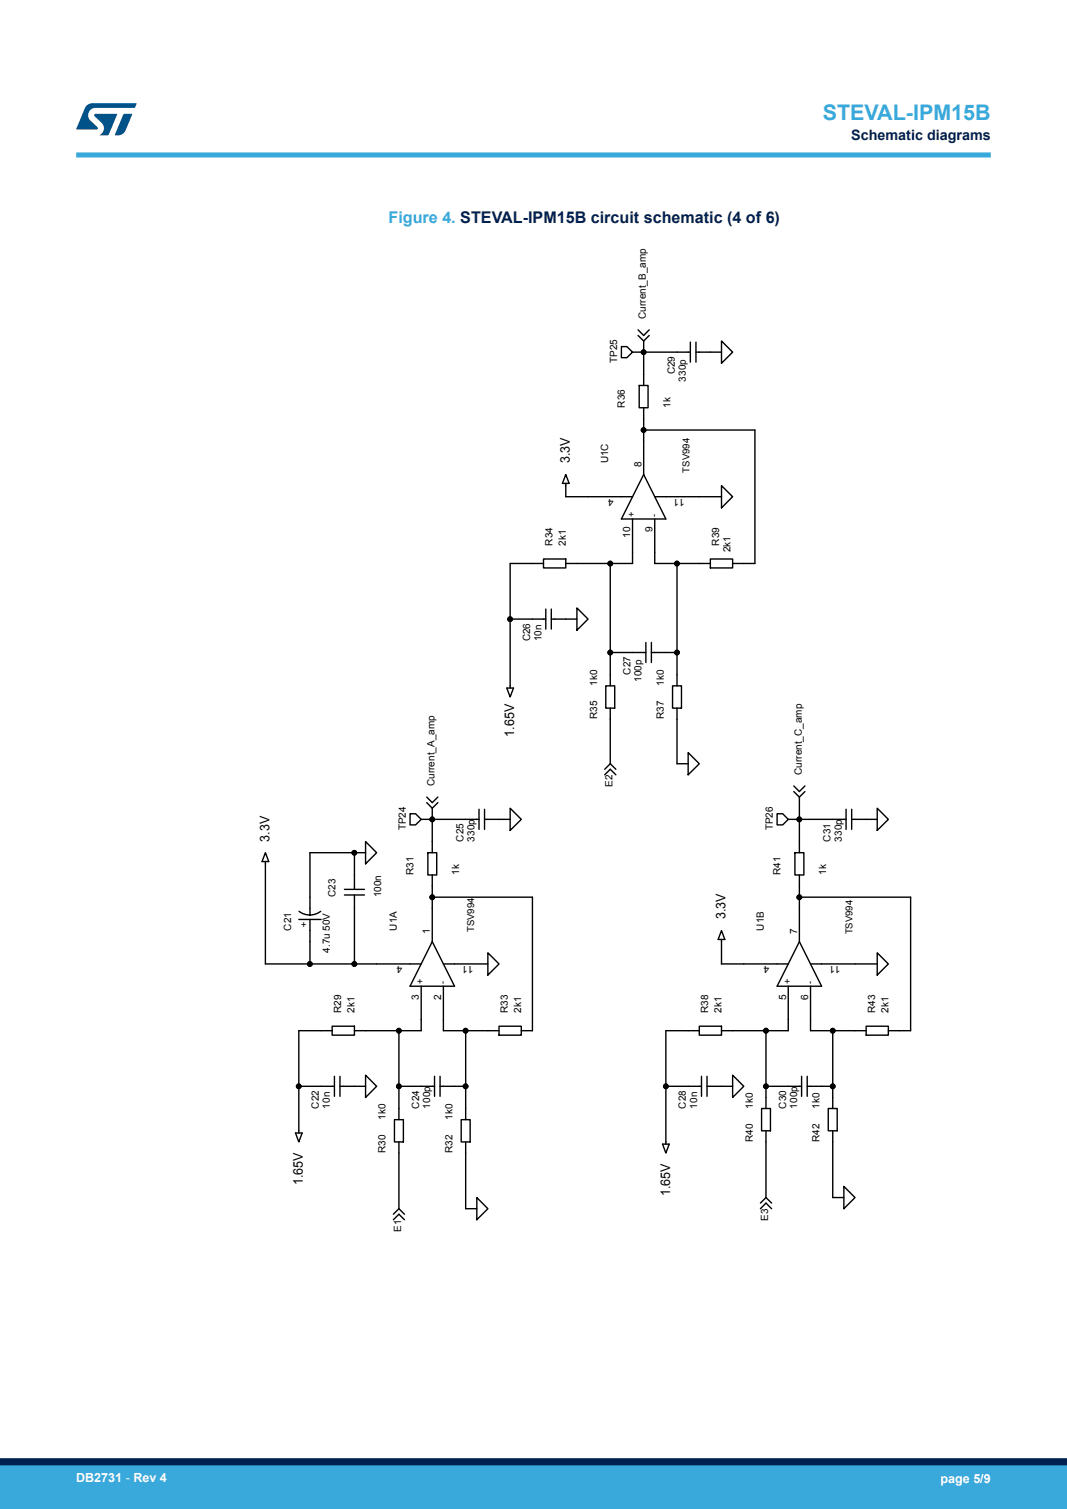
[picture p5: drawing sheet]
<svg xmlns="http://www.w3.org/2000/svg" width="210mm" height="297mm" viewBox="0 0 210 297" stroke-linecap="round" stroke-linejoin="round" font-family="sans-serif">
<g fill="none" stroke="#000" stroke-width=".28">
<path d="M122.3 68.2h1.1l1.1 1.1-1.1 1.1h-1.1zM124.5 69.3h11.4M125.6 66l1.1 1.1M125.6 64.9l1.1 1.1 1.1-1.1M125.8 75.9h1.7v4.4h-1.7zM126.7 67.1v8.8M127.8 66l-1.1 1.1M135.9 67.3v4M137 69.3h5M137 67.3v4M142 67.1l2.2 2.2-2.2 2.2zM111.4 93.4l.6 1.7h-1.3z"/>
<path d="M111.4 95.1v2.7h13.1M126.7 84.6h21.9v26.3h-4.4M126.7 80.3v13.1M126.7 93.4l4.4 8.7h-8.8zM128.9 97.8h13.1M142 95.6l2.2 2.2-2.2 2.2zM107 110h4.4v1.8h-4.4zM107 110.9h-6.6v24.5M107.4 119.9v3.9M108.5 119.9v3.9M113.5 119.7l2.2 2.1-2.2 2.2zM120.1 110.9v24.1"/>
<path d="M124.5 102.1v8.8h-13.1M128.9 102.1v8.8h10.9M133.2 110.9v24.1M139.8 110h4.4v1.8h-4.4zM99.7 135.4h1.4l-.7 1.8zM100.4 121.8h7M108.5 121.8h5M119.2 135h1.8v4.4h-1.8zM120.1 139.4v10.9M120.1 128.4h7M127.1 126.4v4M128.2 128.4h5"/>
<path d="M128.2 126.4v4M132.4 135h1.7v4.4h-1.7zM133.2 139.4v10.9h2.2M84 158l1.1 1.1M84 156.9l1.1 1.1 1.1-1.1M85.1 159.1v8.7M86.2 158l-1.1 1.1M94.3 159.3v3.9M95.4 159.3v3.9M100.4 159.1l2.2 2.2-2.2 2.1zM119 152.5l1.1-1.1 1.1 1.1M120.1 150.3l1.1 1.1"/>
<path d="M120.1 150.3l-1.1 1.1M135.4 148.1l2.2 2.2-2.2 2.2zM156.2 155.8l1.1 1.1M156.2 154.7l1.1 1.1 1.1-1.1M157.3 156.9v10.9M158.4 155.8l-1.1 1.1M166.5 159.3v3.9M167.6 159.3v3.9M172.6 159.1l2.2 2.2-2.2 2.1zM52.2 167.8l.7 1.8h-1.3zM52.2 169.6v20.1h30.7M58.9 179.4l.7 .4 1.4 .3 .9-.1 1.2-.6"/>
<path d="M67.8 175h3.9M67.8 176.2h3.9M69.8 167.8v7.2M69.8 176.2v13.5M72 165.6l2.1 2.2-2.1 2.2zM72 167.8h-11v12.3M80.7 160.2h1.1l1.1 1.1-1.1 1.1h-1.1zM82.9 161.3h11.4M84.2 167.8h1.8v4.4h-1.8zM85.1 176.6h19.7v26.3h-2.2M85.1 172.2v13.1M95.4 161.3h5"/>
<path d="M152.9 160.2h1.2l1 1.1-1 1.1h-1.2zM155.1 161.3h11.4M156.5 167.8h1.7v4.4h-1.7zM157.3 176.6h21.9v26.3h-4.4M157.3 172.2v13.1M167.6 161.3h5M58.8 181h4.4M61 181v8.7M82.9 194.1v8.8h-13.1M85.1 185.3l4.4 8.8h-8.8zM87.3 189.7h8.7M87.3 194.1v8.8h10.9"/>
<path d="M96 187.5l2.2 2.2-2.2 2.2zM142 183.2l.7 1.7h-1.4zM142 184.9v4.8h13.1M155.1 194.1v8.8h-13.1M157.3 185.3l4.4 8.8h-8.8zM159.5 189.7h13.1M159.5 194.1v8.8h11M172.6 187.5l2.2 2.2-2.2 2.2zM58.8 213.8h7M65.4 202h4.4v1.7h-4.4zM65.4 202.9h-6.6v20.1M65.8 211.8v4"/>
<path d="M66.9 213.8h5.1M66.9 211.8v4M72 211.6l2.1 2.2-2.1 2.2zM78.5 213.8h7M78.5 202.9v17.5M85.5 211.8v4M86.6 213.8h5.1M86.6 211.8v4M91.7 202.9v17.5M98.2 202h4.4v1.7h-4.4zM131.1 213.8h7M137.6 202h4.4v1.7h-4.4z"/>
<path d="M137.6 202.9h-6.5v22.3M138.1 211.8v4M139.2 213.8h5M139.2 211.8v4M144.2 211.6l2.2 2.2-2.2 2.2zM149.9 218.2h1.7v4.4h-1.7zM150.8 213.8h7M150.8 202.9v15.3M157.8 211.8v4M158.9 213.8h5M158.9 211.8v4M163 218.2h1.8v4.4h-1.8z"/>
<path d="M163.9 202.9v15.3M170.5 202h4.3v1.7h-4.3zM58.2 223h1.3l-.7 1.8zM77.6 220.4h1.8v4.4h-1.8zM78.5 224.8v13.1M78.5 237.9l1.1 1.1M78.5 237.9l-1.1 1.1M90.8 220.4h1.7v4.4h-1.7zM91.7 224.8v13.1h2.1M93.8 235.7l2.2 2.2-2.2 2.2zM130.4 225.2h1.3l-.6 1.7zM149.7 237.9l1.1-1.1 1.1 1.1"/>
<path d="M150.8 222.6v13.1M150.8 235.7l1.1 1.1M150.8 235.7l-1.1 1.1M163.9 222.6v13.1h2.2M166.1 233.5l2.2 2.2-2.2 2.2zM77.4 240.1l1.1-1.1 1.1 1.1"/>
<circle cx="126.7" cy="69.3" r=".43"/>
<circle cx="126.7" cy="84.6" r=".43"/>
<circle cx="120.1" cy="110.9" r=".43"/>
<circle cx="133.2" cy="110.9" r=".43"/>
<circle cx="100.4" cy="121.9" r=".43"/>
<circle cx="120.1" cy="128.4" r=".43"/>
<circle cx="133.2" cy="128.4" r=".43"/>
<circle cx="69.7" cy="167.8" r=".43"/>
<circle cx="85.1" cy="161.3" r=".43"/>
<circle cx="85.1" cy="176.6" r=".43"/>
<circle cx="157.3" cy="176.6" r=".43"/>
<circle cx="157.3" cy="161.3" r=".43"/>
<circle cx="61" cy="189.7" r=".43"/>
<circle cx="69.7" cy="189.7" r=".43"/>
<circle cx="58.8" cy="213.8" r=".43"/>
<circle cx="78.5" cy="202.9" r=".43"/>
<circle cx="78.5" cy="213.8" r=".43"/>
<circle cx="91.6" cy="202.9" r=".43"/>
<circle cx="91.6" cy="213.8" r=".43"/>
<circle cx="131.1" cy="213.8" r=".43"/>
<circle cx="150.8" cy="202.9" r=".43"/>
<circle cx="150.8" cy="213.8" r=".43"/>
<circle cx="163.9" cy="213.8" r=".43"/>
<circle cx="163.9" cy="202.9" r=".43"/>
</g>
<g fill="#000">
<circle cx="126.7" cy="69.3" r=".43"/>
<circle cx="126.7" cy="84.6" r=".43"/>
<circle cx="120.1" cy="110.9" r=".43"/>
<circle cx="133.2" cy="110.9" r=".43"/>
<circle cx="100.4" cy="121.9" r=".43"/>
<circle cx="120.1" cy="128.4" r=".43"/>
<circle cx="133.2" cy="128.4" r=".43"/>
<circle cx="69.7" cy="167.8" r=".43"/>
<circle cx="85.1" cy="161.3" r=".43"/>
<circle cx="85.1" cy="176.6" r=".43"/>
<circle cx="157.3" cy="176.6" r=".43"/>
<circle cx="157.3" cy="161.3" r=".43"/>
<circle cx="61" cy="189.7" r=".43"/>
<circle cx="69.7" cy="189.7" r=".43"/>
<circle cx="58.8" cy="213.8" r=".43"/>
<circle cx="78.5" cy="202.9" r=".43"/>
<circle cx="78.5" cy="213.8" r=".43"/>
<circle cx="91.6" cy="202.9" r=".43"/>
<circle cx="91.6" cy="213.8" r=".43"/>
<circle cx="131.1" cy="213.8" r=".43"/>
<circle cx="150.8" cy="202.9" r=".43"/>
<circle cx="150.8" cy="213.8" r=".43"/>
<circle cx="163.9" cy="213.8" r=".43"/>
<circle cx="163.9" cy="202.9" r=".43"/>
</g>
<path d="M15 30.5h180" fill="none" stroke="#39a9dc" stroke-width="1"/>
<g fill="#005288">
<path d="M17.1 20.7l1.1-.4 8.7 .1-.4 .8h-7.6a1.45 1.45 0 0 0-1.4 .9 1.45 1.45 0 0 0 .2 1.6l1.5 1.3v.4l-4.2 .1 1.7-4.2z"/>
<path d="M24.3 22.4l1.7 .1-1.3 3.2a1.6 1.6 0 0 1-1.5 .9l-.6-.1z"/>
<path d="M18.6 22.5h4.5l-1.8 4.1h-1.7a1.54 1.54 0 0 0 .4-2.4l-1.4-1.3-.1-.2z"/>
</g>
<g fill="#39a9dc">
<path d="M0 288.4h210v8.6h-210z" fill-rule="evenodd"/>
<path d="M-.1 288.4h210.2v4.4h-210.2z" fill-rule="evenodd"/>
</g>
<path d="M0 287.7h210" fill="none" stroke="#002052" stroke-width="1.4"/>
<text font-size="4.2" fill="#39a9dc" x="161.9" y="23.5">STEVAL-IPM15B</text>
<text font-size="3.2" fill="#39a9dc" x="76.5" y="43.8">Figure 4. STEVAL-IPM15B circuit schematic (4 of 6)</text>
<text font-size="2.8" fill="#002052" x="167.5" y="27.5">Schematic diagrams</text>
<g font-size="2.6">
<text x="112.2" y="91.2" transform="rotate(-90 112.2 91.2)">3.3V</text>
<text x="101.2" y="145" transform="rotate(-90 101.2 145)">1.65V</text>
<text x="53.1" y="165.6" transform="rotate(-90 53.1 165.6)">3.3V</text>
<text x="142.8" y="181" transform="rotate(-90 142.8 181)">3.3V</text>
<text x="59.6" y="233.3" transform="rotate(-90 59.6 233.3)">1.65V</text>
<text x="131.9" y="235.5" transform="rotate(-90 131.9 235.5)">1.65V</text>
</g>
<g font-size="2.5" fill="#fff">
<text x="15" y="291.6">DB2731 - Rev 4</text>
<text x="185.1" y="291.9">page 5/9</text>
</g>
<g font-size="2">
<text x="127.1" y="62.7" transform="rotate(-90 127.1 62.7)">Current_B_amp</text>
<text x="121.4" y="71.5" transform="rotate(-90 121.4 71.5)">TP25</text>
<text x="132.8" y="73.7" transform="rotate(-90 132.8 73.7)">C29</text>
<text x="135" y="75.1" transform="rotate(-90 135 75.1)">330p</text>
<text x="123" y="80.2" transform="rotate(-90 123 80.2)">R36</text>
<text x="131.9" y="80.2" transform="rotate(-90 131.9 80.2)">1k</text>
<text x="119.7" y="91.2" transform="rotate(-90 119.7 91.2)">U1C</text>
<text x="126.2" y="91.8" transform="rotate(-90 126.2 91.8)">8</text>
<text x="120.8" y="98.2" transform="rotate(-180 120.8 98.2)">4</text>
<text x="125" y="101.7" transform="rotate(-90 125 101.7)">+</text>
<text x="129.4" y="101.7" transform="rotate(-90 129.4 101.7)">-</text>
<text x="134.8" y="98.2" transform="rotate(-180 134.8 98.2)">11</text>
<text x="108.7" y="107.4" transform="rotate(-90 108.7 107.4)">R34</text>
<text x="111.4" y="107.4" transform="rotate(-90 111.4 107.4)">2k1</text>
<text x="124" y="105.9" transform="rotate(-90 124 105.9)">10</text>
<text x="128.4" y="104.8" transform="rotate(-90 128.4 104.8)">9</text>
<text x="141.6" y="107.4" transform="rotate(-90 141.6 107.4)">R39</text>
<text x="143.8" y="108.7" transform="rotate(-90 143.8 108.7)">2k1</text>
<text x="104.4" y="126.2" transform="rotate(-90 104.4 126.2)">C26</text>
<text x="106.6" y="126.2" transform="rotate(-90 106.6 126.2)">10n</text>
<text x="117.5" y="135" transform="rotate(-90 117.5 135)">1k0</text>
<text x="124.1" y="132.8" transform="rotate(-90 124.1 132.8)">C27</text>
<text x="126.3" y="134.2" transform="rotate(-90 126.3 134.2)">100p</text>
<text x="130.6" y="135" transform="rotate(-90 130.6 135)">1k0</text>
<text x="117.5" y="141.5" transform="rotate(-90 117.5 141.5)">R35</text>
<text x="130.6" y="141.5" transform="rotate(-90 130.6 141.5)">R37</text>
<text x="85.5" y="154.7" transform="rotate(-90 85.5 154.7)">Current_A_amp</text>
<text x="120.6" y="154.9" transform="rotate(-90 120.6 154.9)">E2</text>
<text x="157.8" y="152.5" transform="rotate(-90 157.8 152.5)">Current_C_amp</text>
<text x="79.8" y="163.4" transform="rotate(-90 79.8 163.4)">TP24</text>
<text x="91.2" y="165.6" transform="rotate(-90 91.2 165.6)">C25</text>
<text x="93.4" y="165.6" transform="rotate(-90 93.4 165.6)">330p</text>
<text x="152.1" y="163.4" transform="rotate(-90 152.1 163.4)">TP26</text>
<text x="163.5" y="165.6" transform="rotate(-90 163.5 165.6)">C31</text>
<text x="165.7" y="165.6" transform="rotate(-90 165.7 165.6)">330p</text>
<text x="81.4" y="172.2" transform="rotate(-90 81.4 172.2)">R31</text>
<text x="90.3" y="172.2" transform="rotate(-90 90.3 172.2)">1k</text>
<text x="153.6" y="172.2" transform="rotate(-90 153.6 172.2)">R41</text>
<text x="162.6" y="172.2" transform="rotate(-90 162.6 172.2)">1k</text>
<text x="66" y="176.6" transform="rotate(-90 66 176.6)">C23</text>
<text x="75" y="176.6" transform="rotate(-90 75 176.6)">100n</text>
<text x="57.3" y="183.2" transform="rotate(-90 57.3 183.2)">C21</text>
<text x="60.3" y="181.3" transform="rotate(-180 60.3 181.3)">+</text>
<text x="78.1" y="183.2" transform="rotate(-90 78.1 183.2)">U1A</text>
<text x="84.6" y="183.8" transform="rotate(-90 84.6 183.8)">1</text>
<text x="150.3" y="183.2" transform="rotate(-90 150.3 183.2)">U1B</text>
<text x="156.9" y="183.8" transform="rotate(-90 156.9 183.8)">7</text>
<text x="64.9" y="187.5" transform="rotate(-90 64.9 187.5)">4.7u 50V</text>
<text x="79.2" y="190.2" transform="rotate(-180 79.2 190.2)">4</text>
<text x="93.2" y="190.2" transform="rotate(-180 93.2 190.2)">11</text>
<text x="151.4" y="190.2" transform="rotate(-180 151.4 190.2)">4</text>
<text x="165.5" y="190.2" transform="rotate(-180 165.5 190.2)">11</text>
<text x="82.5" y="196.7" transform="rotate(-90 82.5 196.7)">3</text>
<text x="83.4" y="193.7" transform="rotate(-90 83.4 193.7)">+</text>
<text x="86.8" y="196.7" transform="rotate(-90 86.8 196.7)">2</text>
<text x="87.8" y="193.7" transform="rotate(-90 87.8 193.7)">-</text>
<text x="154.7" y="196.7" transform="rotate(-90 154.7 196.7)">5</text>
<text x="155.6" y="193.7" transform="rotate(-90 155.6 193.7)">+</text>
<text x="159.1" y="196.7" transform="rotate(-90 159.1 196.7)">6</text>
<text x="160" y="193.7" transform="rotate(-90 160 193.7)">-</text>
<text x="67.1" y="199.4" transform="rotate(-90 67.1 199.4)">R29</text>
<text x="69.8" y="199.4" transform="rotate(-90 69.8 199.4)">2k1</text>
<text x="100" y="199.4" transform="rotate(-90 100 199.4)">R33</text>
<text x="102.6" y="199.4" transform="rotate(-90 102.6 199.4)">2k1</text>
<text x="139.4" y="199.4" transform="rotate(-90 139.4 199.4)">R38</text>
<text x="142" y="199.4" transform="rotate(-90 142 199.4)">2k1</text>
<text x="172.2" y="199.4" transform="rotate(-90 172.2 199.4)">R43</text>
<text x="174.9" y="199.4" transform="rotate(-90 174.9 199.4)">2k1</text>
<text x="62.8" y="218.2" transform="rotate(-90 62.8 218.2)">C22</text>
<text x="64.9" y="218.2" transform="rotate(-90 64.9 218.2)">10n</text>
<text x="75.9" y="220.4" transform="rotate(-90 75.9 220.4)">1k0</text>
<text x="82.5" y="218.2" transform="rotate(-90 82.5 218.2)">C24</text>
<text x="84.7" y="218.2" transform="rotate(-90 84.7 218.2)">100p</text>
<text x="89" y="220.4" transform="rotate(-90 89 220.4)">1k0</text>
<text x="135" y="218.2" transform="rotate(-90 135 218.2)">C28</text>
<text x="137.2" y="218.2" transform="rotate(-90 137.2 218.2)">10n</text>
<text x="148.1" y="218.2" transform="rotate(-90 148.1 218.2)">1k0</text>
<text x="154.7" y="218.2" transform="rotate(-90 154.7 218.2)">C30</text>
<text x="156.9" y="218.2" transform="rotate(-90 156.9 218.2)">100p</text>
<text x="161.3" y="218.2" transform="rotate(-90 161.3 218.2)">1k0</text>
<text x="75.9" y="226.9" transform="rotate(-90 75.9 226.9)">R30</text>
<text x="89" y="226.9" transform="rotate(-90 89 226.9)">R32</text>
<text x="148.1" y="224.8" transform="rotate(-90 148.1 224.8)">R40</text>
<text x="161.3" y="224.8" transform="rotate(-90 161.3 224.8)">R42</text>
<text x="79" y="242.5" transform="rotate(-90 79 242.5)">E1</text>
<text x="151.2" y="240.3" transform="rotate(-90 151.2 240.3)">E3</text>
</g>
<g font-size="1.9">
<text x="135.7" y="93" transform="rotate(-90 135.7 93)">TSV994</text>
<text x="93.3" y="183.5" transform="rotate(-90 93.3 183.5)">TSV994</text>
<text x="167.8" y="183.9" transform="rotate(-90 167.8 183.9)">TSV994</text>
</g>
</svg>
